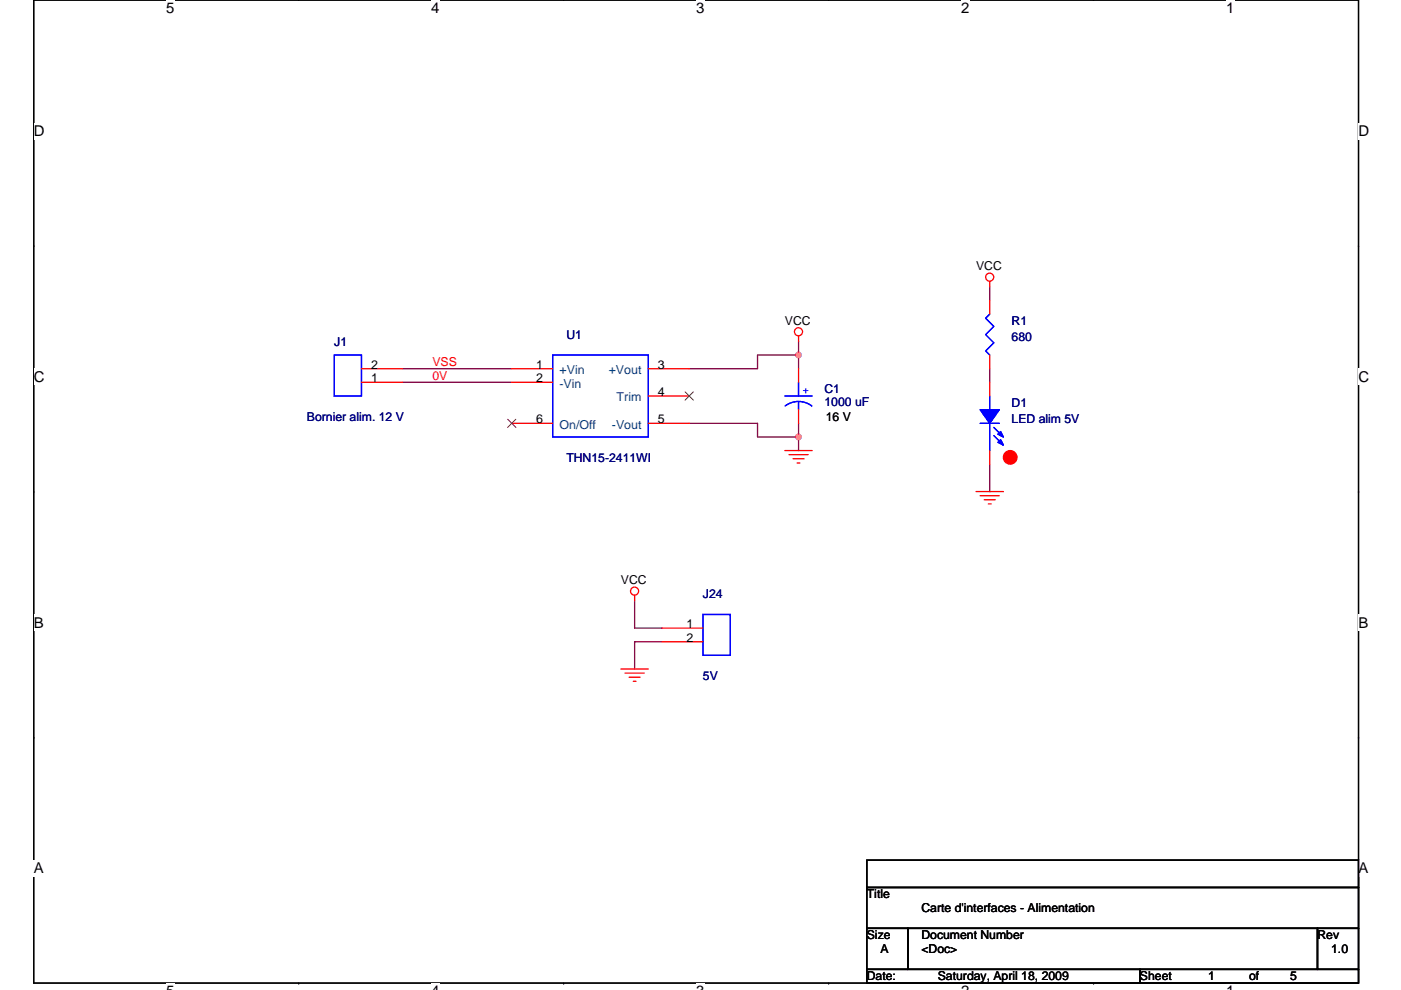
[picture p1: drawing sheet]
<svg xmlns="http://www.w3.org/2000/svg" width="297mm" height="210mm" viewBox="0 0 297 210" stroke-linecap="round" stroke-linejoin="round" font-family="sans-serif">
<path d="M7.2 0h280.8v208.5h-280.8z" fill="none" stroke="#000" stroke-width=".28"/>
<g fill="#fff">
<path d="M35.2 0h1.8v3.5h-1.8z"/>
<path d="M35.2 208.5h1.8v1.4h-1.8z"/>
</g>
<path d="M63.3 0h.1M63.3 208.5h.1" fill="none" stroke="#000" stroke-width=".28"/>
<g fill="#fff">
<path d="M91.4 0h1.8v3.5h-1.8z"/>
<path d="M91.4 208.5h1.8v1.4h-1.8z"/>
</g>
<path d="M119.5 0h.1M119.5 208.5h.1" fill="none" stroke="#000" stroke-width=".28"/>
<g fill="#fff">
<path d="M147.6 0h1.7v3.5h-1.7z"/>
<path d="M147.6 208.5h1.7v1.4h-1.7z"/>
</g>
<path d="M175.7 0h.1M175.7 208.5h.1" fill="none" stroke="#000" stroke-width=".28"/>
<g fill="#fff">
<path d="M203.8 0h1.7v3.5h-1.7z"/>
<path d="M203.8 208.5h1.7v1.4h-1.7z"/>
</g>
<path d="M231.9 0h.1M231.9 208.5h.1" fill="none" stroke="#000" stroke-width=".28"/>
<g fill="#fff">
<path d="M259.9 0h1.8v3.5h-1.8z"/>
<path d="M259.9 208.5h1.8v1.4h-1.8z"/>
<path d="M7.2 26.1h2.2v3.5h-2.2z"/>
<path d="M288 26.1h2.3v3.5h-2.3z"/>
<path d="M7.2 78.2h2.2v3.5h-2.2z"/>
<path d="M288 78.2h2.3v3.5h-2.3z"/>
</g>
<path d="M7.2 52.1h.1M288 52.1h.1" fill="none" stroke="#000" stroke-width=".28"/>
<g fill="#fff">
<path d="M7.2 130.3h2v3.5h-2z"/>
<path d="M288 130.3h2.1v3.5h-2.1z"/>
</g>
<path d="M7.2 104.3h.1M288 104.3h.1" fill="none" stroke="#000" stroke-width=".28"/>
<g fill="#fff">
<path d="M7.1 182.4h2.2v3.5h-2.2z"/>
<path d="M288 182.4h2.1v3.5h-2.1z"/>
</g>
<path d="M7.2 156.4h.1M288 156.4h.1M183.8 196.9h8.7v8.7h-8.7zM183.8 182.4h104.2v5.8h-104.2zM183.8 188.2h104.2v8.7h-104.2zM192.5 196.9h86.8v8.7h-86.8zM279.3 196.9h8.7v8.7h-8.7zM183.8 205.6h57.9v2.9h-57.9zM241.7 205.6h46.3v2.9h-46.3z" fill="none" stroke="#000" stroke-width=".28"/>
<g fill="none" stroke="#800040" stroke-width=".28">
<path d="M85.3 78.2h23.2M169.3 75.3v2.9M169.3 75.3h-8.7v2.9h-14.5M169.3 72.4v2.9M209.8 78.2v2.9M209.8 60.8v2.9M85.3 81.1h23.2M146.1 89.8h14.5v2.9h8.7M169.3 92.7v2.9M169.3 89.8v2.9M209.8 98.5v5.8M134.6 127.4v5.8h5.8"/>
<path d="M140.4 136.1h-5.8v5.8"/>
</g>
<g fill="#f0f" stroke="#f0f" stroke-width=".28">
<circle cx="169.3" cy="75.3" r=".57"/>
<circle cx="169.3" cy="92.7" r=".57"/>
</g>
<g fill="none" stroke="#f00" stroke-width=".28">
<path d="M209.8 59.7v1.1M76.6 78.2h8.7M108.5 78.2h8.7M137.5 78.2h8.6M169.3 71.2v1.2M169.3 78.2v2.9M209.8 63.7v2.9M209.8 75.3v2.9M76.6 81.1h8.7M108.5 81.1h8.7M108.5 89.8h8.7M137.5 89.8h8.6"/>
<path d="M137.5 84h8.6M166.4 95.6h5.8M167.3 96.4h4M168.1 97.3h2.4M169 98.2h.6M169.3 86.9v2.9M209.8 81.1v2.9M209.8 95.6v2.9M206.9 104.3h5.8M207.8 105.1h4.1M208.7 106h2.3M209.5 106.9h.6"/>
<path d="M134.6 126.3v1.1M140.4 133.2h8.6M140.4 136.1h8.6M131.7 141.9h5.8M132.5 142.8h4.1M133.4 143.6h2.3M134.3 144.5h.5"/>
<circle cx="209.8" cy="58.8" r=".86"/>
<circle cx="169.3" cy="70.4" r=".86"/>
<circle cx="134.5" cy="125.4" r=".86"/>
</g>
<circle cx="214.2" cy="97" r="1.44" fill="#f00" stroke="#f00" stroke-width=".28"/>
<g fill="none" stroke="#00f" stroke-width=".28">
<path d="M70.9 75.3h5.7v8.7h-5.7zM117.2 75.3h20.3v17.4h-20.3zM209.8 66.6l-.8 .9 1.7 1.7-1.7 1.8 1.7 1.7-1.7 1.7 .8 .9M166.4 84h5.8M166.5 86.1a4.6 4.6 0 0 1 5.6 0M169.3 85.2v1.7M169.3 81.1v2.9M207.8 89.8h4.1M209.8 84v2.9M209.8 89.8v5.8M210.7 90.7l1.7 1.7M210.7 92.4l1.7 1.7"/>
<path d="M149 130.3h5.8v8.7h-5.8z"/>
</g>
<path d="M107.6 88.9l1.8 1.8M109.4 88.9l-1.8 1.8M145.3 83.1l1.7 1.8M147 83.1l-1.8 1.8" fill="none" stroke="#804000" stroke-width=".21"/>
<g fill="#00f" stroke="#00f" stroke-width=".28">
<path d="M207.8 86.9h4.1l-2.1 2.9z" fill-rule="evenodd"/>
<path d="M212.1 93.3l.6 1.1-1.1-.6z" fill-rule="evenodd"/>
<path d="M212.1 91.5l.6 1.2-1.1-.6z" fill-rule="evenodd"/>
<path d="M207.8 86.9h4.1l-2.1 2.9z" fill-rule="evenodd"/>
<path d="M212.1 93.3l.6 1.1-1.1-.6z" fill-rule="evenodd"/>
<path d="M212.1 91.5l.6 1.2-1.1-.6z" fill-rule="evenodd"/>
</g>
<g font-size="3.2">
<text x="35.2" y="2.8">5</text>
<text x="91.4" y="2.8">4</text>
<text x="147.6" y="2.8">3</text>
<text x="203.8" y="2.8">2</text>
<text x="259.9" y="2.8">1</text>
<text x="7.2" y="28.9">D</text>
<text x="288" y="28.9">D</text>
<text x="7.2" y="81">C</text>
<text x="288" y="81">C</text>
<text x="7.2" y="133.1">B</text>
<text x="288" y="133.1">B</text>
<text x="7.2" y="185.3">A</text>
<text x="288" y="185.3">A</text>
</g>
<g font-size="2.6">
<text x="206.9" y="57.4">VCC</text>
<text x="166.4" y="68.9">VCC</text>
<text x="78.7" y="81.1">1</text>
<text x="78.7" y="78.2">2</text>
<text x="113.7" y="78.2">1</text>
<text x="113.7" y="81.1">2</text>
<text x="139.5" y="78.2">3</text>
<text x="139.5" y="84">4</text>
<text x="113.7" y="89.8">6</text>
<text x="139.5" y="89.8">5</text>
<text x="175.1" y="89.2">16 V</text>
<text x="131.7" y="124">VCC</text>
<text x="145.5" y="133.2">1</text>
<text x="145.5" y="136.1">2</text>
<text x="183.8" y="190.6">Title</text>
<text x="195.4" y="193.5">Carte d'interfaces - Alimentation</text>
<text x="183.8" y="199.2">Size</text>
<text x="186.7" y="202.1">A</text>
<text x="195.4" y="199.2">Document Number</text>
<text x="195.4" y="202.1">&lt;Doc&gt;</text>
<text x="279.3" y="199.2">Rev</text>
<text x="282.2" y="202.1">1.0</text>
<text x="183.8" y="207.9">Date:</text>
<text x="198.8" y="207.9">Saturday, April 18, 2009</text>
<text x="241.7" y="207.9">Sheet</text>
<text x="256.2" y="207.9">1</text>
<text x="264.9" y="207.9">of</text>
<text x="273.6" y="207.9">5</text>
</g>
<g font-size="2.6" fill="#000080">
<text x="120.1" y="71.8">U1</text>
<text x="214.5" y="68.9">R1</text>
<text x="70.9" y="73.3">J1</text>
<text x="214.5" y="72.4">680</text>
<text x="174.8" y="83.4">C1</text>
<text x="65.1" y="89.2">Bornier alim. 12 V</text>
<text x="174.8" y="86">1000 uF</text>
<text x="214.5" y="86.3">D1</text>
<text x="214.5" y="89.8">LED alim 5V</text>
<text x="120.1" y="97.9">THN15-2411WI</text>
<text x="149" y="126.9">J24</text>
<text x="149" y="144.2">5V</text>
</g>
<g font-size="2.6" fill="#f00">
<text x="91.7" y="77.6">VSS</text>
<text x="91.7" y="80.5">0V</text>
</g>
<g font-size="2.6" fill="#004080">
<text x="118.6" y="79.4">+Vin</text>
<text x="118.6" y="82.3">-Vin</text>
<text x="129" y="79.4">+Vout</text>
<text x="130.7" y="85.2">Trim</text>
<text x="118.6" y="91">On/Off</text>
<text x="129.7" y="91">-Vout</text>
</g>
<text font-size="2.6" fill="#00f" x="170.2" y="83.5">+</text>
</svg>
